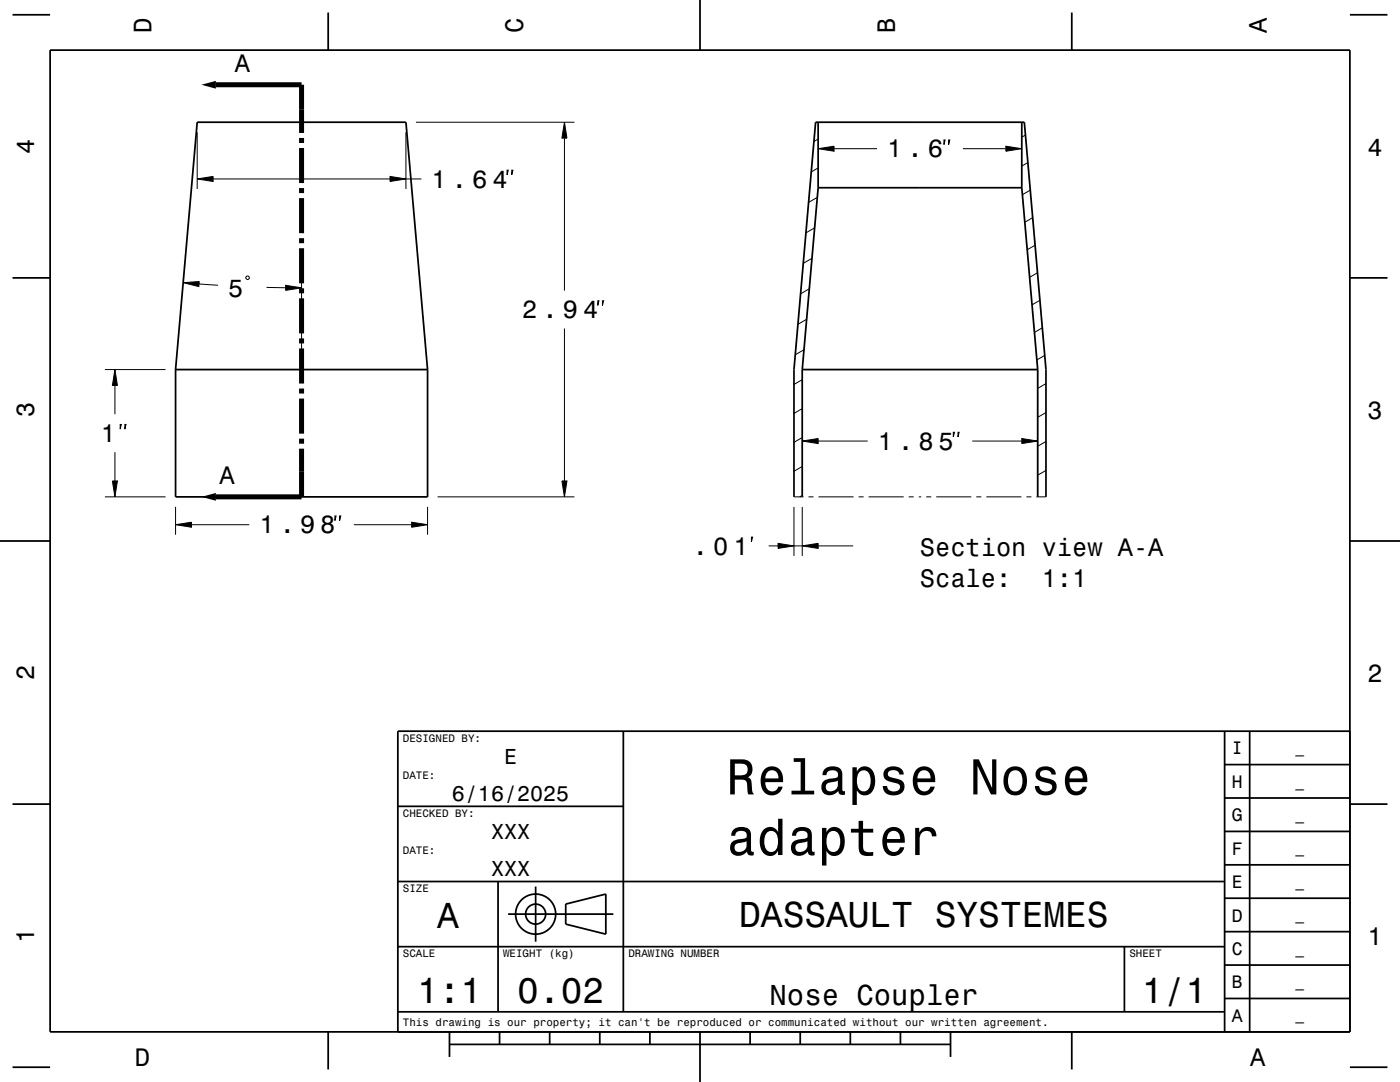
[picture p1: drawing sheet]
<svg xmlns="http://www.w3.org/2000/svg" width="279mm" height="216mm" viewBox="0 0 279 216" stroke-linecap="round" stroke-linejoin="round" font-family="sans-serif">
<g fill="none" stroke="#000" stroke-width=".2">
<path d="M39.4 35.7l3.1-.5v1zM39.4 26.4v11.3M42.5 35.7h35.3M77.8 35.2l3.2 .5-3.2 .5zM81 26.4v11.3M81 35.7h3.1M83 24.4h31.6M101.2 34h.2l-.2 .9zM102.1 34h.3l-.3 .9zM112.6 24.4l.5 3.2h-1zM112.6 27.6v30.4M163.1 39.4l-1.7 1"/>
<path d="M163.3 29.7l3.2-.5v1zM163.3 33.5l-1.4 .8M163.3 27.7l-.9 .5M166.5 29.7h8.5M188.4 27.9h.2l-.2 1zM189.3 27.9h.3l-.3 1zM192.2 29.7h8.5M200.7 29.2l3.2 .5-3.2 .5zM204.6 26.9l-.7 .5M205.1 32.4l-1.2 .7M205.6 37.9l-1.6 .9M36.6 56.4l3.2-.2-.1 1z"/>
<path d="M39.7 56.7l3.8 .2M49.3 55.1h.2l.3 .2v.2l-.3 .3h-.2l-.2-.3v-.2zM53.2 57.3l3.8 .1M57 56.9l3.2 .5-3.2 .5zM60.2 55.4v16.3M161.5 57.6l-1.7 1M162 51.5l-1.7 1M162.6 45.5l-1.8 1M206.1 43.4l-1.6 .9M206.6 48.9l-1.6 .9M207.1 54.4l-1.6 .9M207.5 59.9l-1.5 .9"/>
<path d="M20.9 73.7h12.1M22.9 73.7l.5 3.2h-1zM22.9 76.9v5.8M112.6 65.5v30.5M119.3 60h.2l-.2 .9zM120.2 60h.3l-.3 .9zM160.1 75.8l-1.6 .9M160.5 69.8l-1.8 1M161 63.7l-1.8 1M208 65.4l-1.6 .9M208.5 70.9l-1.6 .9M208.7 76.5l-1.6 1"/>
<path d="M20.9 99.1h12.1M22.4 96h1l-.5 3.1zM22.9 90.2v5.8M24 84.7h.2l-.2 .9zM24.9 84.7h.2l-.2 .9zM87.3 99.1h27.3M112.1 96h1l-.5 3.1zM158.5 99.1h1.9M160.1 88l3.2-.5v1zM160.1 98.9l-.5 .2M160.1 93.1l-1.6 .9M160.1 87.3l-1.6 1"/>
<path d="M160.1 81.5l-1.6 1M161.3 99.1h1.1M163.3 88h9.9M163.4 99.1h6.9M171.4 99.1h.9M173.4 99.1h7M181.4 99.1h1M183.3 99.1h.5M184.8 99.1h1M186.8 99.1h7M190.3 86.3h.2l-.2 .9zM191.2 86.3h.2l-.2 .9z"/>
<path d="M194 88h9.9M194.8 99.1h1M196.8 99.1h7M203.9 87.5l3.2 .5-3.2 .5zM204.8 99.1h1M206.8 99.1h1.9M208.7 93.9l-1.6 .9M208.7 88.1l-1.6 .9M208.7 82.3l-1.6 1M35 104.7l3.2-.5v1zM35 101.1v5.6M38.2 104.7h11.5"/>
<path d="M66.8 103h.3l-.3 .9zM67.8 103h.2l-.2 .9zM70.6 104.7h11.6M82.2 104.2l3.1 .5-3.1 .5zM85.3 101.1v5.6M150 107.2h.2l-.2 .9zM153.4 108.9h1.9M155.3 108.4l3.2 .5-3.2 .5zM158.5 101.1v9.8M158.5 108.9h1.6M160.1 108.9l3.2-.5v1zM160.1 101.1v9.8"/>
<path d="M163.3 108.9h7"/>
</g>
<g fill="none" stroke="#000" stroke-width=".35">
<path d="M2.5 2.9h7.5M10 10h259.4v195.9h-259.4zM65.5 2.5v7.5M139.7 0v10M213.9 2.5v7.5M269.4 2.9h7.5M163.3 37.5h40.6M163.3 24.4v13.1M163.3 37.5l-3.2 36.2M203.9 24.4v13.1M203.9 37.5l3.2 36.2M2.5 55.4h7.5"/>
<path d="M269.4 55.4h7.5M35 73.7h50.3M35 73.7l4.4-49.3h41.6l4.3 49.3M35 73.7v25.4h50.3v-25.4M160.1 73.7h47M160.1 73.7v25.4M207.1 73.7v25.4M158.5 99.1v-25.4l4.3-49.3h41.6l4.3 49.3v25.4M0 107.9h10M269.4 107.9h10M124.4 145.9v56M244.4 159.2h25"/>
<path d="M244.4 152.6h25M244.4 145.9v60M249.4 145.9v60M269.4 145.9h-190v60M2.5 160.5h7.5M79.4 175.9h165M79.4 160.9h45M99.4 175.9v26M106.9 176.9v11M244.4 179.2h25M244.4 172.6h25M244.4 165.9h25"/>
<path d="M269.4 160.5h7.5M79.4 188.9h165M101.4 182.4h21M112.9 180.4l8-2v8l-8-2zM224.4 188.9v13M244.4 199.2h25M244.4 192.6h25M244.4 185.9h25M2.5 213h7.5M65.5 205.9v7.5M79.4 201.9h165M89.7 208.4h100"/>
<path d="M89.7 205.9v5M99.7 205.9v2.5M109.7 205.9v2.5M119.7 205.9v2.5M129.7 205.9v2.5M139.7 205.9v10M149.7 205.9v2.5M159.7 205.9v2.5M169.7 205.9v2.5M179.7 205.9v2.5M189.7 205.9v5M213.9 205.9v7.5"/>
<path d="M269.4 213h7.5"/>
<circle cx="106.9" cy="182.4" r="2"/>
<circle cx="106.9" cy="182.4" r="4"/>
</g>
<g fill="none" stroke="#000" stroke-width="1" stroke-linecap="butt">
<path d="M43.1 16.9h17.1v9.6M60.2 27.5v1M60.2 29.5v7M60.2 37.5v1M60.2 39.5v7M60.2 47.5v1M60.2 49.5v7M60.2 57.5v1M60.2 59.5v7M60.2 67.5v1M60.2 69.5v7M60.2 77.5v1"/>
<path d="M60.2 79.5v7M60.2 87.5v1M60.2 89.5v9.6h-17.1"/>
</g>
<g fill="#000">
<path d="M40.2 16.9l2.9-.8v1.6z" fill-rule="evenodd"/>
<path d="M39.4 35.7l3.1-.5v1z" fill-rule="evenodd"/>
<path d="M77.8 35.2l3.2 .5-3.2 .5z" fill-rule="evenodd"/>
<path d="M112.6 24.4l.5 3.2h-1z" fill-rule="evenodd"/>
<path d="M163.3 29.7l3.2-.5v1z" fill-rule="evenodd"/>
<path d="M200.7 29.2l3.2 .5-3.2 .5z" fill-rule="evenodd"/>
<path d="M36.6 56.4l3.2-.2-.1 1z" fill-rule="evenodd"/>
<path d="M57 56.9l3.2 .5-3.2 .5z" fill-rule="evenodd"/>
<path d="M22.9 73.7l.5 3.2h-1z" fill-rule="evenodd"/>
<path d="M22.4 96h1l-.5 3.1z" fill-rule="evenodd"/>
<path d="M40.2 99.1l2.9-.7v1.5z" fill-rule="evenodd"/>
<path d="M112.1 96h1l-.5 3.1z" fill-rule="evenodd"/>
<path d="M160.1 88l3.2-.5v1z" fill-rule="evenodd"/>
<path d="M203.9 87.5l3.2 .5-3.2 .5z" fill-rule="evenodd"/>
<path d="M35 104.7l3.2-.5v1z" fill-rule="evenodd"/>
<path d="M82.2 104.2l3.1 .5-3.1 .5z" fill-rule="evenodd"/>
<path d="M155.3 108.4l3.2 .5-3.2 .5z" fill-rule="evenodd"/>
<path d="M160.1 108.9l3.2-.5v1z" fill-rule="evenodd"/>
</g>
<g font-size="10.1">
<text x="144.9" y="158.5">Relapse Nose</text>
<text x="144.9" y="170.6">adapter</text>
</g>
<g font-size="7.2">
<text x="87.2" y="185.2">A</text>
<text x="147.5" y="185">DASSAULT SYSTEMES</text>
<text x="83.2" y="200.2">1:1</text>
<text x="103.2" y="200.2">0.02</text>
<text x="227.9" y="200.2">1/1</text>
</g>
<text font-size="5.8" x="153.6" y="200.5">Nose Coupler</text>
<g font-size="5">
<text x="30.2" y="6.5" transform="rotate(-90 30.2 6.5)">D</text>
<text x="104.4" y="6.5" transform="rotate(-90 104.4 6.5)">C</text>
<text x="178.6" y="6.5" transform="rotate(-90 178.6 6.5)">B</text>
<text x="252.8" y="6.5" transform="rotate(-90 252.8 6.5)">A</text>
<text x="46.9" y="14.3">A</text>
<text x="6.8" y="30.7" transform="rotate(-90 6.8 30.7)">4</text>
<text x="177.1" y="31.4">1 . 6</text>
<text x="272.9" y="31">4</text>
<text x="86.1" y="37.5">1 . 6 4</text>
<text x="45.6" y="59.3">5</text>
<text x="104.2" y="63.5">2 . 9 4</text>
<text x="6.8" y="83.2" transform="rotate(-90 6.8 83.2)">3</text>
<text x="272.9" y="83.5">3</text>
<text x="20.1" y="88.2">1</text>
<text x="175.2" y="89.8">1 . 8 5</text>
<text x="43.8" y="96.5">A</text>
<text x="51.8" y="106.5">1 . 9 8</text>
<text x="138.3" y="110.7">. 0 1</text>
<text x="183.6" y="111">Section view A-A</text>
<text x="183.6" y="117">Scale:</text>
<text x="207.9" y="117">1:1</text>
<text x="6.8" y="135.7" transform="rotate(-90 6.8 135.7)">2</text>
<text x="272.9" y="136">2</text>
<text x="6.8" y="188.2" transform="rotate(-90 6.8 188.2)">1</text>
<text x="272.9" y="188.5">1</text>
<text x="26.9" y="212.7">D</text>
<text x="249.5" y="212.7">A</text>
</g>
<g font-size="4.3">
<text x="100.6" y="152.4">E</text>
<text x="90.2" y="159.9">6/16/2025</text>
<text x="98" y="167.4">XXX</text>
<text x="98" y="174.9">XXX</text>
</g>
<g font-size="3.6">
<text x="245.8" y="150.5">I</text>
<text x="245.8" y="157.2">H</text>
<text x="245.8" y="163.9">G</text>
<text x="245.8" y="170.5">F</text>
<text x="245.8" y="177.2">E</text>
<text x="245.8" y="183.9">D</text>
<text x="245.8" y="190.5">C</text>
<text x="245.8" y="197.2">B</text>
<text x="245.8" y="203.9">A</text>
</g>
<g font-size="2.9">
<text x="258.5" y="150.3">_</text>
<text x="258.5" y="156.9">_</text>
<text x="258.5" y="163.6">_</text>
<text x="258.5" y="170.3">_</text>
<text x="258.5" y="176.9">_</text>
<text x="258.5" y="183.6">_</text>
<text x="258.5" y="190.3">_</text>
<text x="258.5" y="196.9">_</text>
<text x="258.5" y="203.6">_</text>
</g>
<g font-size="2.2">
<text x="80.4" y="148">DESIGNED BY:</text>
<text x="80.4" y="155.5">DATE:</text>
<text x="80.4" y="163">CHECKED BY:</text>
<text x="80.4" y="170.5">DATE:</text>
<text x="80.4" y="178">SIZE</text>
<text x="80.4" y="191">SCALE</text>
<text x="100.4" y="191">WEIGHT (kg)</text>
<text x="125.4" y="191">DRAWING NUMBER</text>
<text x="225.4" y="191">SHEET</text>
<text x="80.4" y="204.7">This drawing is our property; it can't be reproduced or communicated without our written agreement.</text>
</g>
</svg>
